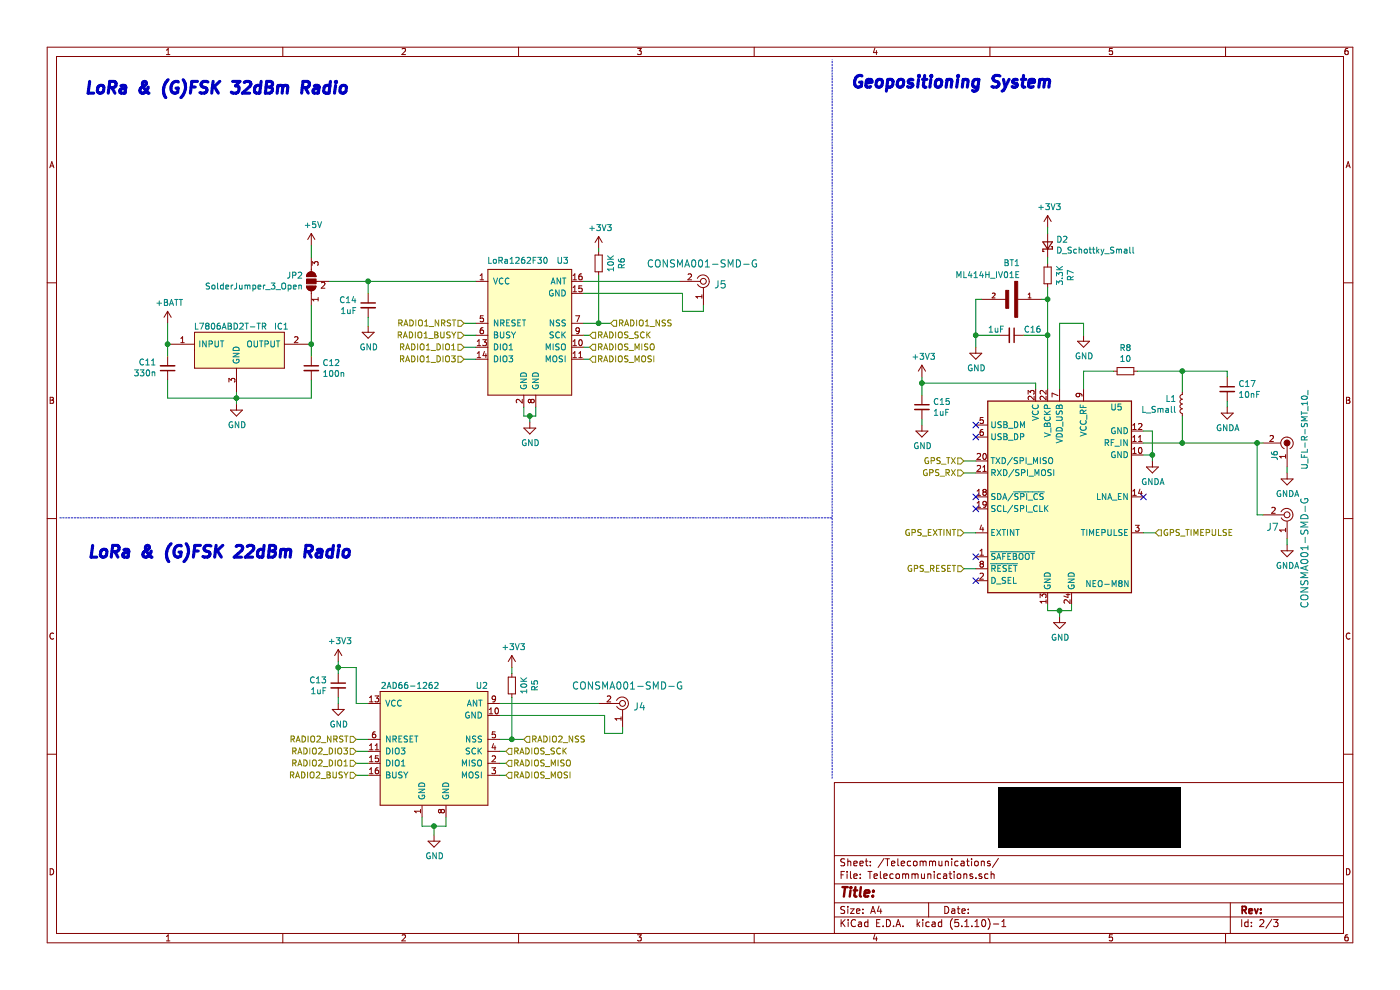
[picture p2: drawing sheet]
EESchema Schematic File Version 4
EELAYER 30 0
EELAYER END
$Descr A4 11693 8268
encoding utf-8
Sheet 2 3
Title ""
Date ""
Rev ""
Comp ""
Comment1 ""
Comment2 ""
Comment3 ""
Comment4 ""
$EndDescr
NoConn ~ 8150 3550
NoConn ~ 8150 3650
NoConn ~ 8150 4150
NoConn ~ 8150 4250
Text HLabel 8050 4450 0    50   Input ~ 0
GPS_EXTINT
Wire Wire Line
	8050 4450 8150 4450
NoConn ~ 8150 4650
Text HLabel 8050 4750 0    50   Input ~ 0
GPS_RESET
Wire Wire Line
	8050 4750 8150 4750
NoConn ~ 8150 4850
Text HLabel 9650 4450 2    50   Input ~ 0
GPS_TIMEPULSE
Wire Wire Line
	9650 4450 9550 4450
$Comp
L archive:power_GND #PWR0121
U 1 1
P 8850 5150
F 0 "#PWR0121" H 8850 4900 50  0001 C CNN
F 1 "GND" H 8855 4977 50  0000 C CNN
F 2 "" H 8850 5150 50  0001 C CNN
F 3 "" H 8850 5150 50  0001 C CNN
	1    8850 5150
	1    0    0    -1  
$EndComp
$Comp
L archive:power_GND #PWR0122
U 1 1
P 9050 2800
F 0 "#PWR0122" H 9050 2550 50  0001 C CNN
F 1 "GND" H 9055 2627 50  0000 C CNN
F 2 "" H 9050 2800 50  0001 C CNN
F 3 "" H 9050 2800 50  0001 C CNN
	1    9050 2800
	1    0    0    -1  
$EndComp
Wire Wire Line
	8850 3250 8850 2700
Wire Wire Line
	8850 2700 9050 2700
Wire Wire Line
	9050 2700 9050 2800
$Comp
L archive:power_+3V3 #PWR0123
U 1 1
P 7700 3150
F 0 "#PWR0123" H 7700 3000 50  0001 C CNN
F 1 "+3V3" H 7715 3323 50  0000 C CNN
F 2 "" H 7700 3150 50  0001 C CNN
F 3 "" H 7700 3150 50  0001 C CNN
	1    7700 3150
	1    0    0    -1  
$EndComp
$Comp
L archive:power_GND #PWR0124
U 1 1
P 7700 3550
F 0 "#PWR0124" H 7700 3300 50  0001 C CNN
F 1 "GND" H 7705 3377 50  0000 C CNN
F 2 "" H 7700 3550 50  0001 C CNN
F 3 "" H 7700 3550 50  0001 C CNN
	1    7700 3550
	1    0    0    -1  
$EndComp
$Comp
L archive:Device_C_Small C15
U 1 1
P 7700 3400
F 0 "C15" H 7792 3446 50  0000 L CNN
F 1 "1uF" H 7792 3355 50  0000 L CNN
F 2 "Capacitor_SMD:C_0805_2012Metric" H 7700 3400 50  0001 C CNN
F 3 "~" H 7700 3400 50  0001 C CNN
	1    7700 3400
	1    0    0    -1  
$EndComp
Wire Wire Line
	7700 3500 7700 3550
NoConn ~ 9550 4150
$Comp
L archive:Device_L_Small L1
U 1 1
P 9875 3375
F 0 "L1" H 9923 3421 50  0000 L CNN
F 1 "L_Small" H 9923 3330 50  0000 L CNN
F 2 "Inductor_SMD:L_0402_1005Metric_Pad0.77x0.64mm_HandSolder" H 9875 3375 50  0001 C CNN
F 3 "~" H 9875 3375 50  0001 C CNN
	1    9875 3375
	-1   0    0    -1  
$EndComp
Wire Wire Line
	9050 3250 9050 3100
Wire Wire Line
	9050 3100 9300 3100
Wire Wire Line
	9875 3100 9875 3275
$Comp
L archive:Device_R_Small R8
U 1 1
P 9400 3100
F 0 "R8" V 9204 3100 50  0000 C CNN
F 1 "10" V 9295 3100 50  0000 C CNN
F 2 "Resistor_SMD:R_0603_1608Metric" H 9400 3100 50  0001 C CNN
F 3 "~" H 9400 3100 50  0001 C CNN
	1    9400 3100
	0    1    1    0   
$EndComp
$Comp
L archive:Device_C_Small C17
U 1 1
P 10250 3250
F 0 "C17" H 10342 3296 50  0000 L CNN
F 1 "10nF" H 10342 3205 50  0000 L CNN
F 2 "Capacitor_SMD:C_0603_1608Metric" H 10250 3250 50  0001 C CNN
F 3 "~" H 10250 3250 50  0001 C CNN
	1    10250 3250
	1    0    0    -1  
$EndComp
Wire Wire Line
	10250 3150 10250 3100
Wire Wire Line
	10250 3100 9875 3100
Connection ~ 9875 3100
Wire Wire Line
	10250 3400 10250 3350
Text Notes 7100 750  0    98   Italic 20
Geopositioning System
Text HLabel 4925 3000 2    50   Input ~ 0
RADIOS_MOSI
Wire Wire Line
	4925 3000 4875 3000
$Comp
L archive:power_+5V #PWR?
U 1 1
P 2600 2050
AR Path="/60D267AF/60FC2EF1" Ref="#PWR?"  Part="1" 
AR Path="/60D892C4/60FC2EF1" Ref="#PWR029"  Part="1" 
AR Path="/613F33BD/60FC2EF1" Ref="#PWR0128"  Part="1" 
F 0 "#PWR0128" H 2600 1900 50  0001 C CNN
F 1 "+5V" H 2615 2223 50  0000 C CNN
F 2 "" H 2600 2050 50  0001 C CNN
F 3 "" H 2600 2050 50  0001 C CNN
	1    2600 2050
	1    0    0    -1  
$EndComp
Text HLabel 3875 2900 0    50   Input ~ 0
RADIO1_DIO1
Wire Wire Line
	3875 2900 3975 2900
Text HLabel 4925 2800 2    50   Input ~ 0
RADIOS_SCK
Wire Wire Line
	4875 2800 4925 2800
Text Notes 700  800  0    98   Italic 20
LoRa & (G)FSK 32dBm Radio
Wire Notes Line
	6950 6500 6950 500 
$Comp
L archive:Caurin-v.2.0-rescue_ML414H_IV01E-ML414H_IV01E BT?
U 1 1
P 8500 2500
AR Path="/6116FC93" Ref="BT?"  Part="1" 
AR Path="/60D892C4/6116FC93" Ref="BT1"  Part="1" 
AR Path="/613F33BD/6116FC93" Ref="BT1"  Part="1" 
F 0 "BT1" H 8550 2200 50  0000 C CNN
F 1 "ML414H_IV01E" H 8750 2300 50  0000 C CNN
F 2 "ML414H_IV01E:SEIKO_ML414H_IV01E" H 8500 2500 50  0001 L BNN
F 3 "" H 8500 2500 50  0001 L BNN
F 4 "Manufacturer Recommendation" H 8500 2500 50  0001 L BNN "STANDARD"
F 5 "SEIKO" H 8500 2500 50  0001 L BNN "MANUFACTURER"
	1    8500 2500
	-1   0    0    1   
$EndComp
$Comp
L archive:Device_C_Small C16
U 1 1
P 8450 2800
F 0 "C16" V 8400 2900 50  0000 L CNN
F 1 "1uF" V 8400 2600 50  0000 L CNN
F 2 "Capacitor_SMD:C_0805_2012Metric" H 8450 2800 50  0001 C CNN
F 3 "~" H 8450 2800 50  0001 C CNN
	1    8450 2800
	0    1    1    0   
$EndComp
$Comp
L archive:Device_R_Small R7
U 1 1
P 8750 2300
F 0 "R7" V 8554 2300 50  0000 C CNN
F 1 "3.3K" V 8645 2300 50  0000 C CNN
F 2 "Resistor_SMD:R_0805_2012Metric" H 8750 2300 50  0001 C CNN
F 3 "~" H 8750 2300 50  0001 C CNN
	1    8750 2300
	-1   0    0    1   
$EndComp
$Comp
L archive:power_+3V3 #PWR0129
U 1 1
P 8750 1900
F 0 "#PWR0129" H 8750 1750 50  0001 C CNN
F 1 "+3V3" H 8765 2073 50  0000 C CNN
F 2 "" H 8750 1900 50  0001 C CNN
F 3 "" H 8750 1900 50  0001 C CNN
	1    8750 1900
	1    0    0    -1  
$EndComp
$Comp
L archive:power_GND #PWR0130
U 1 1
P 8150 2900
F 0 "#PWR0130" H 8150 2650 50  0001 C CNN
F 1 "GND" H 8155 2727 50  0000 C CNN
F 2 "" H 8150 2900 50  0001 C CNN
F 3 "" H 8150 2900 50  0001 C CNN
	1    8150 2900
	1    0    0    -1  
$EndComp
Wire Wire Line
	8150 2500 8200 2500
Wire Wire Line
	8150 2800 8350 2800
Wire Wire Line
	8550 2800 8750 2800
Wire Wire Line
	8750 2800 8750 2500
Wire Wire Line
	8750 2500 8700 2500
$Comp
L archive:Device_D_Schottky_Small D2
U 1 1
P 8750 2050
F 0 "D2" V 8796 1980 50  0000 R CNN
F 1 "D_Schottky_Small" V 8705 1980 50  0000 R CNN
F 2 "Diode_SMD:D_0603_1608Metric" V 8750 2050 50  0001 C CNN
F 3 "~" V 8750 2050 50  0001 C CNN
	1    8750 2050
	0    -1   -1   0   
$EndComp
Wire Wire Line
	8750 1950 8750 1900
Wire Wire Line
	8750 2150 8750 2200
Wire Wire Line
	7700 3300 7700 3200
Wire Wire Line
	7700 3200 8650 3200
Wire Wire Line
	8650 3200 8650 3250
Wire Wire Line
	7700 3150 7700 3200
Connection ~ 7700 3200
Wire Wire Line
	8150 2500 8150 2800
Wire Wire Line
	8150 2900 8150 2800
Connection ~ 8150 2800
Wire Wire Line
	8750 3250 8750 2800
Connection ~ 8750 2800
Wire Wire Line
	8750 2500 8750 2400
Connection ~ 8750 2500
Wire Wire Line
	8050 3950 8150 3950
Text HLabel 8050 3950 0    50   Input ~ 0
GPS_RX
Wire Wire Line
	8050 3850 8150 3850
Text HLabel 8050 3850 0    50   Input ~ 0
GPS_TX
$Comp
L archive:Device_C_Small C14
U 1 1
P 3075 2550
F 0 "C14" H 3167 2596 50  0000 L CNN
F 1 "1uF" H 3167 2505 50  0000 L CNN
F 2 "Capacitor_SMD:C_0805_2012Metric" H 3075 2550 50  0001 C CNN
F 3 "~" H 3075 2550 50  0001 C CNN
	1    3075 2550
	-1   0    0    -1  
$EndComp
$Comp
L archive:RF_Modules_Zenith_LoRa1262F30 U3
U 1 1
P 4425 2100
F 0 "U3" H 4700 2025 50  0000 C CNN
F 1 "LoRa1262F30" H 4325 2025 50  0000 C CNN
F 2 "RF_Modules_Zenith:LoRa1262F30" H 4675 2000 50  0001 C CNN
F 3 "" H 4675 2000 50  0001 C CNN
	1    4425 2100
	1    0    0    -1  
$EndComp
Text Notes 725  4675 0    98   Italic 20
LoRa & (G)FSK 22dBm Radio
Wire Notes Line
	500  4325 6950 4325
$Comp
L archive:RF_Modules_Zenith_2AD66-1262 U2
U 1 1
P 3575 5575
F 0 "U2" H 4025 5425 50  0000 C CNN
F 1 "2AD66-1262" H 3425 5425 50  0000 C CNN
F 2 "RF_Modules_Zenith:2AD66-126x" H 3975 5425 50  0001 C CNN
F 3 "" H 3975 5425 50  0001 C CNN
	1    3575 5575
	1    0    0    -1  
$EndComp
Wire Wire Line
	4875 2900 4925 2900
Text HLabel 4925 2900 2    50   Input ~ 0
RADIOS_MISO
Text HLabel 4225 6475 2    50   Input ~ 0
RADIOS_MOSI
Wire Wire Line
	4225 6475 4175 6475
Text HLabel 4225 6275 2    50   Input ~ 0
RADIOS_SCK
Wire Wire Line
	4175 6275 4225 6275
Text HLabel 4225 6375 2    50   Input ~ 0
RADIOS_MISO
$Comp
L archive:power_GND #PWR?
U 1 1
P 3075 2725
AR Path="/60D267AF/614E9798" Ref="#PWR?"  Part="1" 
AR Path="/60D892C4/614E9798" Ref="#PWR?"  Part="1" 
AR Path="/613F33BD/614E9798" Ref="#PWR0131"  Part="1" 
F 0 "#PWR0131" H 3075 2475 50  0001 C CNN
F 1 "GND" H 3080 2552 50  0000 C CNN
F 2 "" H 3075 2725 50  0001 C CNN
F 3 "" H 3075 2725 50  0001 C CNN
	1    3075 2725
	1    0    0    -1  
$EndComp
Wire Wire Line
	3075 2650 3075 2725
Wire Wire Line
	5675 2350 4875 2350
Wire Wire Line
	5700 2450 5700 2600
Wire Wire Line
	5700 2600 5875 2600
Wire Wire Line
	5875 2550 5875 2600
Text HLabel 5100 2700 2    50   Input ~ 0
RADIO1_NSS
$Comp
L archive:Device_R_Small R5
U 1 1
P 4275 5725
F 0 "R5" V 4079 5725 50  0000 C CNN
F 1 "10K" V 4170 5725 50  0000 C CNN
F 2 "Resistor_SMD:R_0805_2012Metric" H 4275 5725 50  0001 C CNN
F 3 "~" H 4275 5725 50  0001 C CNN
	1    4275 5725
	-1   0    0    1   
$EndComp
$Comp
L archive:power_+3V3 #PWR0132
U 1 1
P 4275 5575
F 0 "#PWR0132" H 4275 5425 50  0001 C CNN
F 1 "+3V3" H 4290 5748 50  0000 C CNN
F 2 "" H 4275 5575 50  0001 C CNN
F 3 "" H 4275 5575 50  0001 C CNN
	1    4275 5575
	1    0    0    -1  
$EndComp
Wire Wire Line
	4275 5575 4275 5625
$Comp
L archive:Device_R_Small R6
U 1 1
P 5000 2200
F 0 "R6" V 4804 2200 50  0000 C CNN
F 1 "10K" V 4895 2200 50  0000 C CNN
F 2 "Resistor_SMD:R_0805_2012Metric" H 5000 2200 50  0001 C CNN
F 3 "~" H 5000 2200 50  0001 C CNN
	1    5000 2200
	-1   0    0    1   
$EndComp
$Comp
L archive:power_+3V3 #PWR0133
U 1 1
P 5000 2075
F 0 "#PWR0133" H 5000 1925 50  0001 C CNN
F 1 "+3V3" H 5015 2248 50  0000 C CNN
F 2 "" H 5000 2075 50  0001 C CNN
F 3 "" H 5000 2075 50  0001 C CNN
	1    5000 2075
	1    0    0    -1  
$EndComp
Wire Wire Line
	5000 2075 5000 2100
Wire Wire Line
	4875 2450 5700 2450
Wire Wire Line
	4875 2700 5000 2700
Wire Wire Line
	5000 2300 5000 2700
Connection ~ 5000 2700
Wire Wire Line
	5000 2700 5100 2700
Text HLabel 4375 6175 2    50   Input ~ 0
RADIO2_NSS
Wire Wire Line
	4175 6175 4275 6175
Wire Wire Line
	4275 5825 4275 6175
Wire Wire Line
	4275 6175 4375 6175
Connection ~ 4275 6175
Wire Wire Line
	5000 5875 4175 5875
Wire Wire Line
	5050 5975 5050 6125
Wire Wire Line
	5050 6125 5200 6125
Wire Wire Line
	5200 6075 5200 6125
Wire Wire Line
	4175 5975 5050 5975
$Comp
L archive:Device_C_Small C13
U 1 1
P 2825 5725
F 0 "C13" H 2917 5771 50  0000 L CNN
F 1 "1uF" H 2917 5680 50  0000 L CNN
F 2 "Capacitor_SMD:C_0805_2012Metric" H 2825 5725 50  0001 C CNN
F 3 "~" H 2825 5725 50  0001 C CNN
	1    2825 5725
	-1   0    0    -1  
$EndComp
$Comp
L archive:power_GND #PWR?
U 1 1
P 2825 5875
AR Path="/60D267AF/61544A1A" Ref="#PWR?"  Part="1" 
AR Path="/60D892C4/61544A1A" Ref="#PWR?"  Part="1" 
AR Path="/613F33BD/61544A1A" Ref="#PWR0134"  Part="1" 
F 0 "#PWR0134" H 2825 5625 50  0001 C CNN
F 1 "GND" H 2830 5702 50  0000 C CNN
F 2 "" H 2825 5875 50  0001 C CNN
F 3 "" H 2825 5875 50  0001 C CNN
	1    2825 5875
	1    0    0    -1  
$EndComp
Wire Wire Line
	2825 5575 2975 5575
Wire Wire Line
	2975 5575 2975 5875
Wire Wire Line
	2975 5875 3075 5875
Connection ~ 2825 5575
Wire Wire Line
	2825 5575 2825 5625
Wire Wire Line
	2825 5825 2825 5875
$Comp
L archive:power_+3V3 #PWR0135
U 1 1
P 2825 5525
F 0 "#PWR0135" H 2825 5375 50  0001 C CNN
F 1 "+3V3" H 2840 5698 50  0000 C CNN
F 2 "" H 2825 5525 50  0001 C CNN
F 3 "" H 2825 5525 50  0001 C CNN
	1    2825 5525
	1    0    0    -1  
$EndComp
Wire Wire Line
	2825 5525 2825 5575
Text HLabel 3875 3000 0    50   Input ~ 0
RADIO1_DIO3
Wire Wire Line
	3875 3000 3975 3000
Text HLabel 3875 2700 0    50   Input ~ 0
RADIO1_NRST
Wire Wire Line
	3875 2700 3975 2700
Text HLabel 3875 2800 0    50   Input ~ 0
RADIO1_BUSY
Wire Wire Line
	3875 2800 3975 2800
$Comp
L archive:power_GND #PWR?
U 1 1
P 4425 3525
AR Path="/60D267AF/6155871A" Ref="#PWR?"  Part="1" 
AR Path="/60D892C4/6155871A" Ref="#PWR?"  Part="1" 
AR Path="/613F33BD/6155871A" Ref="#PWR0136"  Part="1" 
F 0 "#PWR0136" H 4425 3275 50  0001 C CNN
F 1 "GND" H 4430 3352 50  0000 C CNN
F 2 "" H 4425 3525 50  0001 C CNN
F 3 "" H 4425 3525 50  0001 C CNN
	1    4425 3525
	1    0    0    -1  
$EndComp
Wire Wire Line
	4425 3525 4425 3475
Wire Wire Line
	4425 3475 4375 3475
Wire Wire Line
	4375 3475 4375 3400
Wire Wire Line
	4425 3475 4475 3475
Wire Wire Line
	4475 3475 4475 3400
Connection ~ 4425 3475
Text HLabel 2975 6375 0    50   Input ~ 0
RADIO2_DIO1
Wire Wire Line
	2975 6375 3075 6375
Text HLabel 2975 6275 0    50   Input ~ 0
RADIO2_DIO3
Wire Wire Line
	2975 6475 3075 6475
Text HLabel 2975 6175 0    50   Input ~ 0
RADIO2_NRST
Wire Wire Line
	2975 6175 3075 6175
Text HLabel 2975 6475 0    50   Input ~ 0
RADIO2_BUSY
Wire Wire Line
	2975 6275 3075 6275
$Comp
L archive:power_GND #PWR?
U 1 1
P 3625 6975
AR Path="/60D267AF/6157989A" Ref="#PWR?"  Part="1" 
AR Path="/60D892C4/6157989A" Ref="#PWR?"  Part="1" 
AR Path="/613F33BD/6157989A" Ref="#PWR0137"  Part="1" 
F 0 "#PWR0137" H 3625 6725 50  0001 C CNN
F 1 "GND" H 3630 6802 50  0000 C CNN
F 2 "" H 3625 6975 50  0001 C CNN
F 3 "" H 3625 6975 50  0001 C CNN
	1    3625 6975
	1    0    0    -1  
$EndComp
Wire Wire Line
	3525 6825 3525 6900
Wire Wire Line
	3725 6900 3725 6825
$Comp
L archive:SamacSys_Parts_L7806ABD2T-TR IC1
U 1 1
P 1975 2875
F 0 "IC1" H 2350 3025 50  0000 C CNN
F 1 "L7806ABD2T-TR" H 1925 3025 50  0000 C CNN
F 2 "SamacSys_Parts:ST_D2PAK" H 3025 2975 50  0001 L CNN
F 3 "https://www.st.com/resource/en/datasheet/l78.pdf" H 3025 2875 50  0001 L CNN
F 4 "STMicroelectronics, 6 V Voltage Regulator, 1.5A, 1-Channel, +/-2% 3-Pin, D2PAK L7806ABD2T-TR" H 3025 2775 50  0001 L CNN "Description"
F 5 "" H 3025 2675 50  0001 L CNN "Height"
F 6 "511-L7806ABD2T-TR" H 3025 2575 50  0001 L CNN "Mouser Part Number"
F 7 "https://www.mouser.co.uk/ProductDetail/STMicroelectronics/L7806ABD2T-TR?qs=SN1ICb4Lokb2dwnq3j%2FzZw%3D%3D" H 3025 2475 50  0001 L CNN "Mouser Price/Stock"
F 8 "STMicroelectronics" H 3025 2375 50  0001 L CNN "Manufacturer_Name"
F 9 "L7806ABD2T-TR" H 3025 2275 50  0001 L CNN "Manufacturer_Part_Number"
	1    1975 2875
	1    0    0    -1  
$EndComp
$Comp
L archive:Device_C_Small C11
U 1 1
P 1400 3075
F 0 "C11" H 1308 3029 50  0000 R CNN
F 1 "330n" H 1308 3120 50  0000 R CNN
F 2 "Capacitor_SMD:C_0805_2012Metric" H 1400 3075 50  0001 C CNN
F 3 "~" H 1400 3075 50  0001 C CNN
	1    1400 3075
	1    0    0    1   
$EndComp
$Comp
L archive:Device_C_Small C12
U 1 1
P 2600 3075
F 0 "C12" H 2508 3121 50  0000 R CNN
F 1 "100n" H 2508 3030 50  0000 R CNN
F 2 "Capacitor_SMD:C_0805_2012Metric" H 2600 3075 50  0001 C CNN
F 3 "~" H 2600 3075 50  0001 C CNN
	1    2600 3075
	-1   0    0    -1  
$EndComp
$Comp
L archive:power_GND #PWR?
U 1 1
P 1975 3375
AR Path="/60D267AF/61E1D31F" Ref="#PWR?"  Part="1" 
AR Path="/60D892C4/61E1D31F" Ref="#PWR?"  Part="1" 
AR Path="/613F33BD/61E1D31F" Ref="#PWR0138"  Part="1" 
F 0 "#PWR0138" H 1975 3125 50  0001 C CNN
F 1 "GND" H 1980 3202 50  0000 C CNN
F 2 "" H 1975 3375 50  0001 C CNN
F 3 "" H 1975 3375 50  0001 C CNN
	1    1975 3375
	1    0    0    -1  
$EndComp
Wire Wire Line
	1400 2875 1425 2875
Wire Wire Line
	2575 2875 2600 2875
Wire Wire Line
	2600 2875 2600 2975
Wire Wire Line
	1400 3175 1400 3325
Wire Wire Line
	1400 3325 1975 3325
Wire Wire Line
	1975 3325 1975 3275
Wire Wire Line
	1975 3325 2600 3325
Wire Wire Line
	2600 3325 2600 3175
Connection ~ 1975 3325
Wire Wire Line
	1975 3375 1975 3325
$Comp
L archive:Jumper_SolderJumper_3_Open JP2
U 1 1
P 2600 2350
F 0 "JP2" V 2646 2417 50  0000 L CNN
F 1 "SolderJumper_3_Open" V 2555 2417 50  0000 L CNN
F 2 "Jumper:SolderJumper-3_P1.3mm_Open_RoundedPad1.0x1.5mm_NumberLabels" H 2600 2350 50  0001 C CNN
F 3 "~" H 2600 2350 50  0001 C CNN
	1    2600 2350
	0    -1   -1   0   
$EndComp
Wire Wire Line
	3075 2450 3075 2350
Wire Wire Line
	3075 2350 3975 2350
Wire Wire Line
	3075 2350 2750 2350
Connection ~ 3075 2350
Wire Wire Line
	2600 2050 2600 2150
Wire Wire Line
	2600 2550 2600 2875
Connection ~ 2600 2875
Wire Wire Line
	3525 6900 3625 6900
Wire Wire Line
	3625 6900 3625 6975
Connection ~ 3625 6900
Wire Wire Line
	3625 6900 3725 6900
Wire Wire Line
	4175 6375 4225 6375
$Comp
L archive:dk_Coaxial-Connectors-RF_CONSMA001-SMD-G J4
U 1 1
P 5200 5875
F 0 "J4" H 5112 5850 60  0000 R CNN
F 1 "CONSMA001-SMD-G" H 5625 6025 60  0000 R CNN
F 2 "digikey-footprints:RF_SMA_Vertical_5-1814832-1" H 5400 6075 60  0001 L CNN
F 3 "https://linxtechnologies.com/wp/wp-content/uploads/consma001-smd-g.pdf" H 5400 6175 60  0001 L CNN
F 4 "CONSMA001-SMD-G-ND" H 5400 6275 60  0001 L CNN "Digi-Key_PN"
F 5 "CONSMA001-SMD-G" H 5400 6375 60  0001 L CNN "MPN"
F 6 "Connectors, Interconnects" H 5400 6475 60  0001 L CNN "Category"
F 7 "Coaxial Connectors (RF)" H 5400 6575 60  0001 L CNN "Family"
F 8 "https://linxtechnologies.com/wp/wp-content/uploads/consma001-smd-g.pdf" H 5400 6675 60  0001 L CNN "DK_Datasheet_Link"
F 9 "/product-detail/en/linx-technologies-inc/CONSMA001-SMD-G/CONSMA001-SMD-G-ND/4496569" H 5400 6775 60  0001 L CNN "DK_Detail_Page"
F 10 "CONN SMA RCPT STR 50 OHM SMD" H 5400 6875 60  0001 L CNN "Description"
F 11 "Linx Technologies Inc." H 5400 6975 60  0001 L CNN "Manufacturer"
F 12 "Active" H 5400 7075 60  0001 L CNN "Status"
	1    5200 5875
	-1   0    0    -1  
$EndComp
$Comp
L archive:dk_Coaxial-Connectors-RF_CONSMA001-SMD-G J5
U 1 1
P 5875 2350
F 0 "J5" H 5787 2325 60  0000 R CNN
F 1 "CONSMA001-SMD-G" H 6350 2500 60  0000 R CNN
F 2 "digikey-footprints:RF_SMA_Vertical_5-1814832-1" H 6075 2550 60  0001 L CNN
F 3 "https://linxtechnologies.com/wp/wp-content/uploads/consma001-smd-g.pdf" H 6075 2650 60  0001 L CNN
F 4 "CONSMA001-SMD-G-ND" H 6075 2750 60  0001 L CNN "Digi-Key_PN"
F 5 "CONSMA001-SMD-G" H 6075 2850 60  0001 L CNN "MPN"
F 6 "Connectors, Interconnects" H 6075 2950 60  0001 L CNN "Category"
F 7 "Coaxial Connectors (RF)" H 6075 3050 60  0001 L CNN "Family"
F 8 "https://linxtechnologies.com/wp/wp-content/uploads/consma001-smd-g.pdf" H 6075 3150 60  0001 L CNN "DK_Datasheet_Link"
F 9 "/product-detail/en/linx-technologies-inc/CONSMA001-SMD-G/CONSMA001-SMD-G-ND/4496569" H 6075 3250 60  0001 L CNN "DK_Detail_Page"
F 10 "CONN SMA RCPT STR 50 OHM SMD" H 6075 3350 60  0001 L CNN "Description"
F 11 "Linx Technologies Inc." H 6075 3450 60  0001 L CNN "Manufacturer"
F 12 "Active" H 6075 3550 60  0001 L CNN "Status"
	1    5875 2350
	-1   0    0    -1  
$EndComp
$Comp
L archive:power_+BATT #PWR0153
U 1 1
P 1400 2700
F 0 "#PWR0153" H 1400 2550 50  0001 C CNN
F 1 "+BATT" H 1415 2873 50  0000 C CNN
F 2 "" H 1400 2700 50  0001 C CNN
F 3 "" H 1400 2700 50  0001 C CNN
	1    1400 2700
	1    0    0    -1  
$EndComp
Wire Wire Line
	1400 2700 1400 2875
Connection ~ 1400 2875
Wire Wire Line
	1400 2875 1400 2975
$Comp
L archive:Zenith_Modified_Libraries_NEO-M8N U5
U 1 1
P 8850 4150
F 0 "U5" H 9325 4900 50  0000 C CNN
F 1 "NEO-M8N" H 9250 3425 50  0000 C CNN
F 2 "RF_GPS:ublox_NEO" H 9250 3300 50  0001 C CNN
F 3 "https://www.u-blox.com/sites/default/files/NEO-M8-FW3_DataSheet_%28UBX-15031086%29.pdf" H 8850 4150 50  0001 C CNN
	1    8850 4150
	1    0    0    -1  
$EndComp
Wire Wire Line
	8750 5050 8750 5100
Wire Wire Line
	8750 5100 8850 5100
Wire Wire Line
	8850 5100 8850 5150
Wire Wire Line
	8850 5100 8950 5100
Wire Wire Line
	8950 5100 8950 5050
Connection ~ 8850 5100
Wire Wire Line
	10500 3700 10500 4300
Wire Wire Line
	10550 3700 10500 3700
Wire Wire Line
	10750 3900 10750 3950
$Comp
L archive:dk_Coaxial-Connectors-RF_CONSMA001-SMD-G J7
U 1 1
P 10750 4300
F 0 "J7" H 10925 4200 60  0000 R CNN
F 1 "CONSMA001-SMD-G" V 10600 4450 60  0000 R CNN
F 2 "digikey-footprints:RF_SMA_Vertical_5-1814832-1" H 10950 4500 60  0001 L CNN
F 3 "https://linxtechnologies.com/wp/wp-content/uploads/consma001-smd-g.pdf" H 10950 4600 60  0001 L CNN
F 4 "CONSMA001-SMD-G-ND" H 10950 4700 60  0001 L CNN "Digi-Key_PN"
F 5 "CONSMA001-SMD-G" H 10950 4800 60  0001 L CNN "MPN"
F 6 "Connectors, Interconnects" H 10950 4900 60  0001 L CNN "Category"
F 7 "Coaxial Connectors (RF)" H 10950 5000 60  0001 L CNN "Family"
F 8 "https://linxtechnologies.com/wp/wp-content/uploads/consma001-smd-g.pdf" H 10950 5100 60  0001 L CNN "DK_Datasheet_Link"
F 9 "/product-detail/en/linx-technologies-inc/CONSMA001-SMD-G/CONSMA001-SMD-G-ND/4496569" H 10950 5200 60  0001 L CNN "DK_Detail_Page"
F 10 "CONN SMA RCPT STR 50 OHM SMD" H 10950 5300 60  0001 L CNN "Description"
F 11 "Linx Technologies Inc." H 10950 5400 60  0001 L CNN "Manufacturer"
F 12 "Active" H 10950 5500 60  0001 L CNN "Status"
	1    10750 4300
	-1   0    0    -1  
$EndComp
$Comp
L archive:dk_Coaxial-Connectors-RF_U_FL-R-SMT_10_ J6
U 1 1
P 10750 3700
F 0 "J6" H 10900 3600 50  0000 R CNN
F 1 "U_FL-R-SMT_10_" H 10975 3850 50  0000 R CNN
F 2 "digikey-footprints:Coax_Conn_U.FL" H 10950 3900 60  0001 L CNN
F 3 "https://media.digikey.com/pdf/Data%20Sheets/Hirose%20PDFs/UFL%20Series.pdf" H 10950 4000 60  0001 L CNN
F 4 "H9161CT-ND" H 10950 4100 60  0001 L CNN "Digi-Key_PN"
F 5 "U.FL-R-SMT(10)" H 10950 4200 60  0001 L CNN "MPN"
F 6 "Connectors, Interconnects" H 10950 4300 60  0001 L CNN "Category"
F 7 "Coaxial Connectors (RF)" H 10950 4400 60  0001 L CNN "Family"
F 8 "https://media.digikey.com/pdf/Data%20Sheets/Hirose%20PDFs/UFL%20Series.pdf" H 10950 4500 60  0001 L CNN "DK_Datasheet_Link"
F 9 "/product-detail/en/hirose-electric-co-ltd/U.FL-R-SMT(10)/H9161CT-ND/2135256" H 10950 4600 60  0001 L CNN "DK_Detail_Page"
F 10 "CONN U.FL RCPT STR 50 OHM SMD" H 10950 4700 60  0001 L CNN "Description"
F 11 "Hirose Electric Co Ltd" H 10950 4800 60  0001 L CNN "Manufacturer"
F 12 "Active" H 10950 4900 60  0001 L CNN "Status"
	1    10750 3700
	0    1    1    0   
$EndComp
Wire Wire Line
	10550 4300 10500 4300
Wire Wire Line
	10750 4550 10750 4500
$Comp
L archive:power_GNDA #PWR0125
U 1 1
P 10750 3950
F 0 "#PWR0125" H 10750 3700 50  0001 C CNN
F 1 "GNDA" H 10755 3777 50  0000 C CNN
F 2 "" H 10750 3950 50  0001 C CNN
F 3 "" H 10750 3950 50  0001 C CNN
	1    10750 3950
	1    0    0    -1  
$EndComp
$Comp
L archive:power_GNDA #PWR0126
U 1 1
P 10750 4550
F 0 "#PWR0126" H 10750 4300 50  0001 C CNN
F 1 "GNDA" H 10755 4377 50  0000 C CNN
F 2 "" H 10750 4550 50  0001 C CNN
F 3 "" H 10750 4550 50  0001 C CNN
	1    10750 4550
	1    0    0    -1  
$EndComp
$Comp
L archive:power_GNDA #PWR0127
U 1 1
P 10250 3400
F 0 "#PWR0127" H 10250 3150 50  0001 C CNN
F 1 "GNDA" H 10255 3227 50  0000 C CNN
F 2 "" H 10250 3400 50  0001 C CNN
F 3 "" H 10250 3400 50  0001 C CNN
	1    10250 3400
	1    0    0    -1  
$EndComp
$Comp
L archive:power_GNDA #PWR0154
U 1 1
P 9625 3850
F 0 "#PWR0154" H 9625 3600 50  0001 C CNN
F 1 "GNDA" H 9630 3677 50  0000 C CNN
F 2 "" H 9625 3850 50  0001 C CNN
F 3 "" H 9625 3850 50  0001 C CNN
	1    9625 3850
	1    0    0    -1  
$EndComp
Wire Wire Line
	9550 3700 9875 3700
Connection ~ 10500 3700
Wire Wire Line
	9625 3850 9625 3800
Wire Wire Line
	9625 3600 9550 3600
Wire Wire Line
	9550 3800 9625 3800
Connection ~ 9625 3800
Wire Wire Line
	9625 3800 9625 3600
Wire Wire Line
	9500 3100 9875 3100
Wire Wire Line
	9875 3475 9875 3700
Connection ~ 9875 3700
Wire Wire Line
	9875 3700 10500 3700
$EndSCHEMATC
